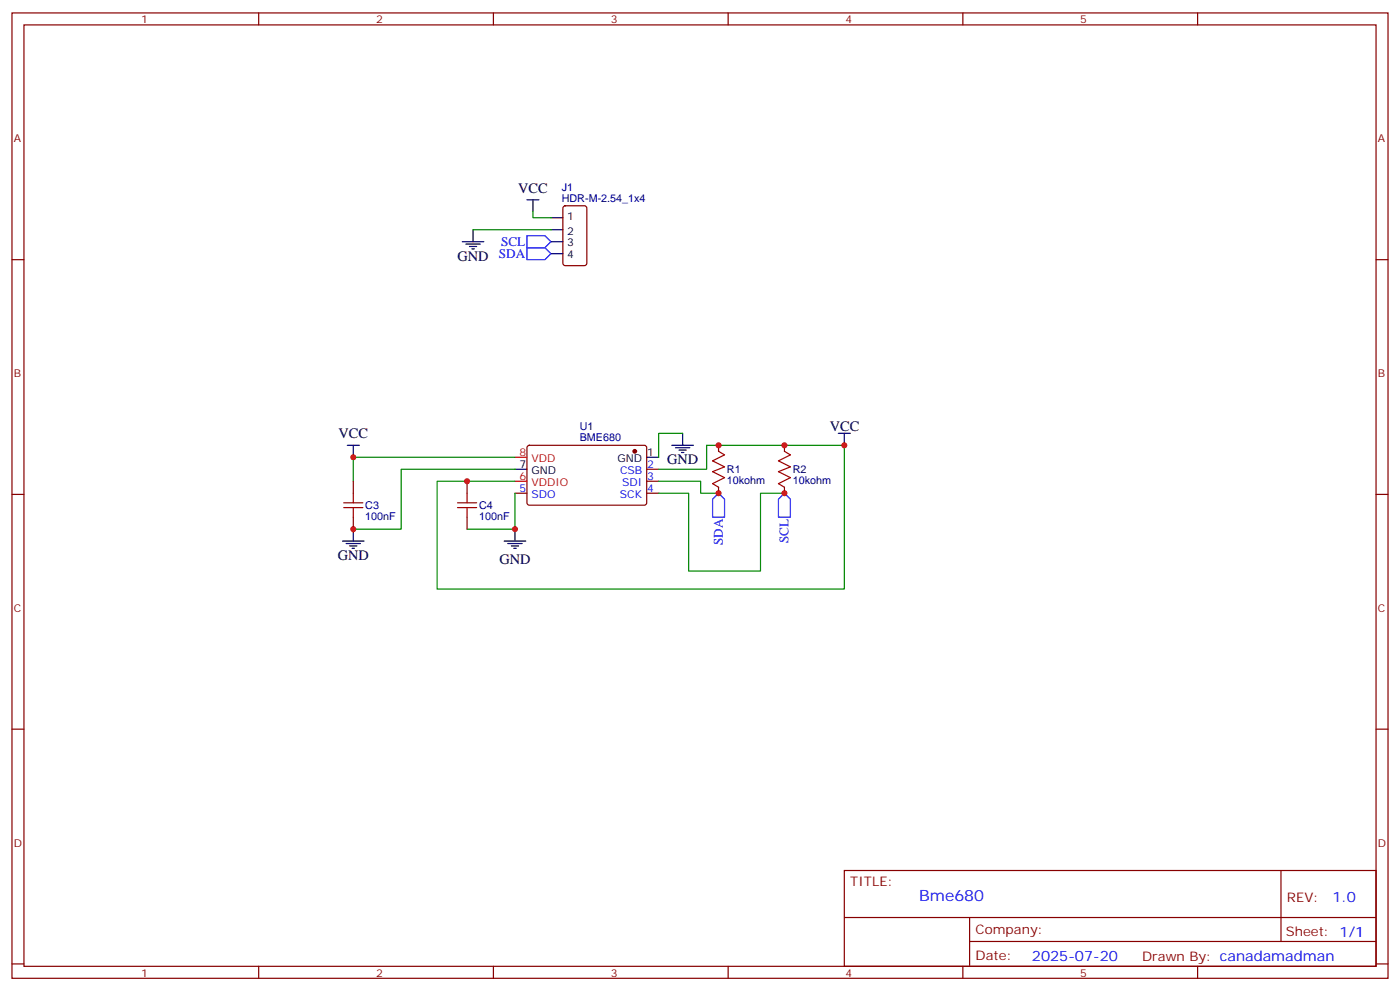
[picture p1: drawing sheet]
<svg xmlns="http://www.w3.org/2000/svg" width="412mm" height="292mm" viewBox="0 0 412 292" stroke-linecap="round" stroke-linejoin="round" font-family="sans-serif">
<g fill="none" stroke="#870000" stroke-width=".35">
<path d="M3.5 3.8h405.4v284.3h-405.4zM7.1 7.3h398.2v277.3h-398.2zM76.2 3.8v3.5M145.3 3.8v3.5M214.5 3.8v3.5M283.6 3.8v3.5M352.8 3.8v3.5M3.5 76.5h3.6M166 60.8l.5-.2h5.7l.6 .4 .1 16.5-.5 .7h-5.9l-.6-.4-.1-16.5zM405.3 76.5h3.6M155.5 131.4l.4-.2h34.2l.4 .7-.1 16.5-.6 .4-34.1-.1-.5-.6v-16.2zM190.5 138.2h3.5"/>
<path d="M211.7 131.2v1.7M231.1 131.2v1.7M3.5 145.6h3.6M104.1 141.7v3.6M104.1 152.3v3.6M137.6 141.7v3.6M137.6 152.3v3.6M151.7 145.3h3.5M190.5 145.3h3.5M190.5 141.7h3.5M211.7 143.5v1.8M231.1 143.5v1.8"/>
<path d="M405.3 145.6h3.6M3.5 214.8h3.6M405.3 214.8h3.6M248.7 256.4h156.6v28.2h-156.6zM377.3 256.4v20.9M248.7 270.2h156.5M285.6 277.3h119.6M285.6 270.2v14.2M3.5 283.9h3.6M76.2 284.6v3.5M145.3 284.6v3.5M214.5 284.6v3.5"/>
<path d="M283.6 284.6v3.5M352.8 284.6v3.5M405.3 283.9h3.6"/>
</g>
<circle cx="187" cy="132.9" r=".53" fill="#870000" stroke="#870000" stroke-width=".35"/>
<path d="M151.7 134.7h3.5M151.7 141.7h3.5" fill="none" stroke="#f00" stroke-width=".35"/>
<g fill="none" stroke="#000" stroke-width=".35">
<path d="M155.2 58.8h3.5M157 58.8v3.6M136.2 71.2h6.3M137.2 71.9h4.3M138.3 72.6h2.1M139 73.3h.7M139.3 67.7v3.5M162.3 64.1h3.5M162.3 67.7h3.5M162.3 71.2h3.5M162.3 74.7h3.5M102.3 131.2h3.5"/>
<path d="M104.1 131.2v3.5M151.7 138.2h3.5M190.5 134.7h3.5M197.9 131.2h6.4M199 131.9h4.2M200 132.6h2.1M200.7 133.3h.7M201.1 127.6v3.6M246.9 127.6h3.6M248.7 127.6v3.6M100.9 159.4h6.3M104.1 155.9v3.5"/>
<path d="M148.5 159.4h6.4M151.7 155.9v3.5M102 160.1h4.2M103 160.8h2.1M103.7 161.5h.7M149.6 160.1h4.2M150.6 160.8h2.2M151.3 161.5h.7"/>
</g>
<path d="M211.7 132.9l1.7 1.1-3.5 1.7 3.5 1.8-3.5 1.4 3.5 1.8-3.5 1.8 1.8 1M231.1 132.9l1.7 1.1-3.5 1.7 3.5 1.8-3.5 1.4 3.5 1.8-3.5 1.8 1.8 1M101.2 149.5h5.7M101.2 148.1h5.7M104.1 145.3v2.8M104.1 149.5v2.8M134.8 149.5h5.6M134.8 148.1h5.6M137.6 145.3v2.8M137.6 149.5v2.8" fill="none" stroke="#a10000" stroke-width=".35"/>
<path d="M139.3 67.7h23M157 62.4v1.7h5.3M151.7 134.7h-47.6v7M151.7 138.2h-33.5v17.7h-14.1M194 138.2h14.1v-7h40.6v42.3h-119.9v-31.8h22.9M201.1 127.6h-7.1v7.1M151.7 145.3v10.6h-14.1M194 141.7h12.4v3.6h5.3M194 145.3h8.8v22.9h21.2v-22.9h7.1" fill="none" stroke="#008700" stroke-width=".35"/>
<path d="M155.2 73h5.3l1.8 1.7-1.8 1.8h-5.3zM155.2 69.4h5.3l1.8 1.8-1.8 1.8h-5.3zM211.7 145.3l1.7 1.7v5.3h-3.5v-5.3zM231.1 145.3l1.7 1.7v5.3h-3.5v-5.3z" fill="none" stroke="#00f" stroke-width=".35"/>
<g fill="#c00">
<circle cx="231.1" cy="145.3" r=".88"/>
<circle cx="151.7" cy="155.9" r=".88"/>
<circle cx="211.7" cy="145.3" r=".88"/>
<circle cx="211.7" cy="131.2" r=".88"/>
<circle cx="104.1" cy="134.7" r=".88"/>
<circle cx="231.1" cy="131.2" r=".88"/>
<circle cx="248.7" cy="131.2" r=".88"/>
<circle cx="104.1" cy="155.9" r=".88"/>
<circle cx="137.6" cy="141.7" r=".88"/>
</g>
<text font-size="4.6" fill="#00f" x="270.8" y="265.4">Bme680</text>
<g font-size="4.2">
<text x="152.7" y="56.7">VCC</text>
<text x="134.8" y="76.8">GND</text>
<text x="99.7" y="129">VCC</text>
<text x="244.5" y="126.9">VCC</text>
<text x="196.5" y="136.8">GND</text>
<text x="99.5" y="165">GND</text>
<text x="147.1" y="166.1">GND</text>
</g>
<g font-size="4.2" fill="#00f">
<text x="392.5" y="265.7">1.0</text>
<text x="304" y="283">2025-07-20</text>
</g>
<g font-size="3.9" fill="#00f">
<text x="147" y="75.9">SDA</text>
<text x="147.6" y="72.4">SCL</text>
<text x="212.9" y="160.6" transform="rotate(-90 212.9 160.6)">SDA</text>
<text x="232.3" y="159.9" transform="rotate(-90 232.3 159.9)">SCL</text>
</g>
<g font-size="3.9" fill="#800">
<text x="250.5" y="261">TITLE:</text>
<text x="379.1" y="265.7">REV:</text>
<text x="287.4" y="275.2">Company:</text>
<text x="378.7" y="275.8">Sheet: 1/1</text>
<text x="287.4" y="282.9">Date:</text>
<text x="336.4" y="282.9">Drawn By: canadamadman</text>
</g>
<g font-size="3.2" fill="#800">
<text x="41.6" y="6.8">1</text>
<text x="110.8" y="6.8">2</text>
<text x="179.9" y="6.8">3</text>
<text x="249.1" y="6.8">4</text>
<text x="318.2" y="6.8">5</text>
<text x="4.1" y="41.9">A</text>
<text x="405.9" y="41.9">A</text>
<text x="4.1" y="111.1">B</text>
<text x="405.9" y="111.1">B</text>
<text x="4.1" y="180.2">C</text>
<text x="405.9" y="180.2">C</text>
<text x="4.1" y="249.3">D</text>
<text x="405.9" y="249.3">D</text>
<text x="41.6" y="287.6">1</text>
<text x="110.8" y="287.6">2</text>
<text x="179.9" y="287.6">3</text>
<text x="249.1" y="287.6">4</text>
<text x="318.2" y="287.6">5</text>
</g>
<g font-size="3.2" fill="#000080">
<text x="165.5" y="59.5">HDR-M-2.54_1x4</text>
<text x="165.5" y="56.3">J1</text>
<text x="170.8" y="130">BME680</text>
<text x="170.8" y="126.8">U1</text>
<text x="214.1" y="142.6">10kohm</text>
<text x="214.1" y="139.4">R1</text>
<text x="233.5" y="142.6">10kohm</text>
<text x="233.5" y="139.4">R2</text>
<text x="107.6" y="149.9">C3</text>
<text x="141.1" y="149.9">C4</text>
<text x="107.6" y="153.2">100nF</text>
<text x="141.1" y="153.2">100nF</text>
</g>
<g font-size="3.2">
<text x="167.1" y="64.8">1</text>
<text x="167.1" y="69.1">2</text>
<text x="167.1" y="72.6">3</text>
<text x="167.1" y="76.1">4</text>
<text x="153" y="137.9">7</text>
<text x="181.9" y="136.1">GND</text>
<text x="190.7" y="134.3">1</text>
<text x="156.5" y="139.6">GND</text>
</g>
<g font-size="3.2" fill="#f00">
<text x="153" y="134.3">8</text>
<text x="156.5" y="136.1">VDD</text>
<text x="153" y="141.4">6</text>
<text x="156.5" y="143.2">VDDIO</text>
</g>
<g font-size="3.2" fill="#00f">
<text x="190.7" y="137.9">2</text>
<text x="182.6" y="139.6">CSB</text>
<text x="183.2" y="143.2">SDI</text>
<text x="190.7" y="141.4">3</text>
<text x="153" y="144.9">5</text>
<text x="156.5" y="146.7">SDO</text>
<text x="182.6" y="146.7">SCK</text>
<text x="190.7" y="144.9">4</text>
</g>
</svg>
